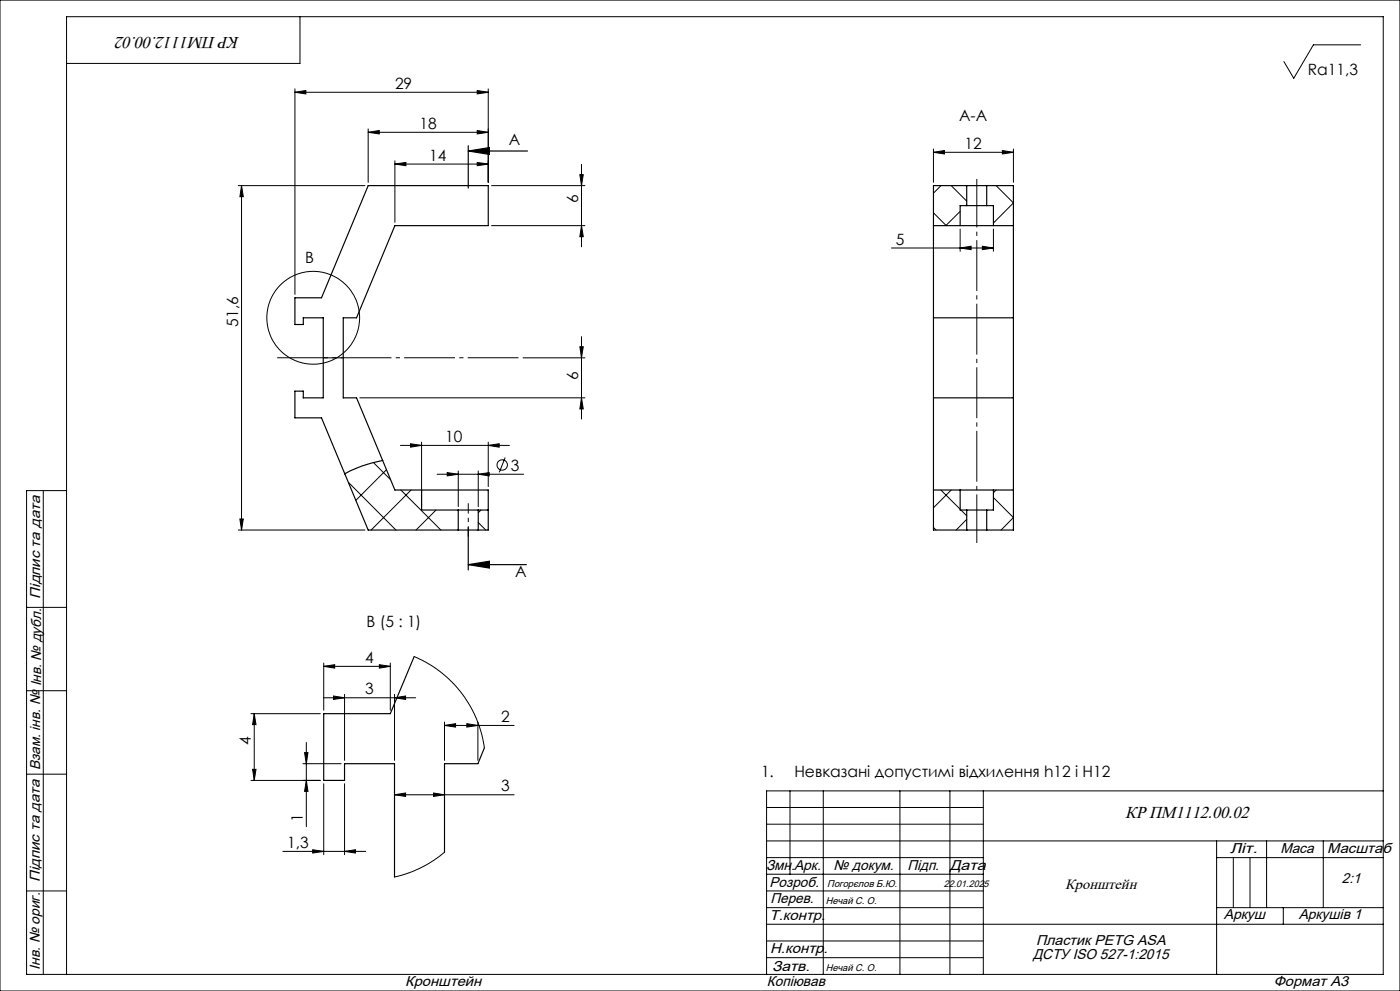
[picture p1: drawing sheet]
<svg xmlns="http://www.w3.org/2000/svg" width="420mm" height="297mm" viewBox="0 0 420 297" stroke-linecap="round" stroke-linejoin="round" font-family="sans-serif">
<g fill="none" stroke="#000" stroke-width=".3">
<path d="M0 0h420v297h-420zM90 5v14h-70M408.2 13.4h-14.2l-5.9 10.1-2.9-5.1M88.5 27.7l3.3-.6v1zM88.5 26.6v61.6M88.5 27.7h58M110.5 39.6l3.3-.5v1zM110.5 38.6v16M110.5 39.6h36M143.2 39.1l3.3 .5-3.3 .5zM143.2 27.1l3.3 .6-3.3 .4zM146.5 26.6v28"/>
<path d="M71.5 55.6h38M72.5 55.6v103.3M72.5 55.6l.5 3.3h-1zM118.5 49.2l3.3-.5v1zM118.5 48.2v18.4M118.5 49.2h28M143.2 48.7l3.3 .5-3.3 .5zM147.5 55.6h28M174 52.3h1l-.6 3.3zM174.4 49.3v24.7M280 45.6l3.3-.5v1zM280 44.7v9.9"/>
<path d="M280 45.6h24M282.3 55.6l-2.3 2.3M285.4 55.6l4.6 4.7M298.8 55.6l5.2 5.2-6 6M300.7 45.1l3.3 .5-3.3 .5zM304 44.7v9.9M147.5 67.6h28M174.4 67.6l.6 3.3h-1zM267.4 74.3h30.6M280 63.8l3.9 3.8M288 63.4l-4.3 4.2M288 74.3l3.3-.5v1z"/>
<path d="M288 68.6v6.7M290 61.3l-.3 .3M294.7 73.8l3.3 .5-3.3 .5zM298 68.6v6.7M97 107.2h6M108 119.2h67.5M156.9 107.2h18.6M174 103.9h1l-.6 3.3zM174.4 119.2l.6 3.4h-1zM174.4 100.9v24.7M112 138.6l5.2 5.2M120.1 133.5h32.7"/>
<path d="M123.2 133l3.3 .5-3.3 .5zM126.5 132.5v19.3M146.5 133.5l3.3-.5v1zM146.5 132.5v13.3M151.6 137.1l-1.8 4.5M13 147v145M20 147h-12v145h407v-287h-395v287M71.5 158.9h38M72 155.5h1l-.5 3.4zM104.5 144.6l14.3 14.3M115.9 140.8l-9.1 9.2M120.3 146.9l12 12"/>
<path d="M123.3 146.9l-12 12M130.8 152.9l-6 6M131.1 142.1h26M134.2 141.6l3.3 .5-3.3 .5zM137.5 141.1v10.7M143.5 156.6l2.2 2.3M143.5 142.1l3.3-.5v1zM143.5 141.1v10.7M144.3 152.9l-.8 .8M280 158.1l.8 .8M282.3 146.9l5.7 5.7M285.4 146.9l-5.4 5.3"/>
<path d="M288.3 152.9l1.7 1.7M290 155.6l-3.2 3.3M298 149.1l6 6-3.7 3.8M298.8 146.9l-.8 .8M8 182h12M97.1 199.7l3.3-.5v1zM97.1 198.7v14.2M97.1 199.7h20M113.8 199.2l3.3 .5-3.3 .5zM117.1 198.7v14.2M124.2 196.8l3.6 1.7 4.2 2.8 2.8 2.4 3.2 3.4 2.9 4.2 2.2 4.5 1.5 4.5 .7 3.9M8 207h12"/>
<path d="M75.3 213.9h20.8M76.3 213.9v20M76.3 213.9l.5 3.3h-1zM97 209.1h27.7M100 208.6l3.4 .5-3.4 .5zM103.4 208.1v19.8M118.4 209.1l3.3-.5v1zM118.4 208.1v19.8M133.3 217.4l3.4-.5v1zM133.3 216.4v11.5M133.3 217.4h20.9M140.1 216.9l3.3 .5-3.3 .5z"/>
<path d="M143.4 216.4v11.5M8 232h12M75.3 233.9h20.8M75.8 230.6h1l-.5 3.3zM90.9 228.9h11.4M91.4 225.6h1l-.5 3.3zM91.9 222.5v25.3M91.9 233.9l.5 3.3h-1zM97.1 234.9v21.2M103.4 234.9v21.2M118.4 238.2l3.3-.5v1zM118.4 238.2h35.8"/>
<path d="M130.1 237.7l3.3 .5-3.3 .5zM237 237v25M247 237v55M270 237v55M285 237v55M295 237v55M415 237h-185v55M84.8 255.2h24.9M93.8 254.7l3.3 .5-3.3 .5zM103.4 255.2l3.2-.5v1zM133.3 255.4l-3.3 2.5-4.2 2.4-3.9 1.6-3.5 1M230 257h65"/>
<path d="M230 242h65M230 247h65M365 257h50M365 252v40M370 257v15M375 257v15M380 252v20M397 252v20M415 252h-185M8 267h12M230 262h65M230 267h65"/>
<path d="M230 272h65M365 272h50M385 272v5M415 277h-185M230 282h65M230 287h65"/>
<circle cx="94" cy="95.2" r="13.9"/>
<circle cx="150.7" cy="139.4" r="1.56"/>
</g>
<g fill="none" stroke="#000" stroke-width=".35">
<path d="M140.5 45.3h17.8M140.5 43.7v12.7M140.5 45.3l6.3-1.1v2.1zM290 55.6h6M290 55.6h-10v103.3h10M290 55.6v6M296 55.6h8v103.3h-8M296 55.6v6M280 67.6h24M290 61.6h6M290 61.6h-2v6M296 61.6h2v6"/>
<path d="M280 95.2h24M280 119.2h24M114.8 138a37.3 37.3 0 0 0-11.4 4M126.5 146.9v6h11M137.5 152.9h6M137.5 158.9h6M137.5 158.9h-27l-14.1-33.7h-7.9v-8h2.5v2h6v-24h-6v2.1h-2.5v-8.1h7.9l14.1-33.6h36v12h-28l-11.5 27.6h-4v24h4l11.5 27.7h28v12h-3M137.5 152.9v6M140.5 158.1v12.7M143.5 152.9h3M143.5 152.9v6M280 146.9h24"/>
<path d="M288 146.9v6h2M290 152.9h6M290 158.9h6M290 152.9v6M296 152.9v6M298 146.9v6h-2M140.5 169.2h17.4M140.5 169.2l6.3-1v2zM124.2 196.8l-7.1 17.1h-20v20h6.3v-5h15v34M145.3 224.2l-1.9 4.7h-10.1v26.5"/>
</g>
<path d="M155.9 107.2h-73.1" fill="none" stroke="#000" stroke-width=".3" stroke-dasharray="15.2 1.3 1.3 1.3" stroke-dashoffset="-.4" stroke-linecap="butt"/>
<path d="M140.5 150.8v10" fill="none" stroke="#000" stroke-width=".3" stroke-dasharray="15.2 1.3 1.3 1.3" stroke-dashoffset="12.1" stroke-linecap="butt"/>
<path d="M293 53.6v109.1" fill="none" stroke="#000" stroke-width=".3" stroke-dasharray="15.2 1.3 1.3 1.3" stroke-dashoffset=".7" stroke-linecap="butt"/>
<g fill="#000">
<path d="M143.2 39.1l3.3 .5-3.3 .5zM110.5 39.6l3.3-.5v1zM146.5 133.5l3.3-.5v1zM123.2 133l3.3 .5-3.3 .5z"/>
<path d="M72.5 55.6l.5 3.3h-1zM72 155.5h1l-.5 3.4zM76.3 213.9l.5 3.3h-1zM75.8 230.6h1l-.5 3.3z"/>
<path d="M118.5 49.2l3.3-.5v1zM143.2 48.7l3.3 .5-3.3 .5z"/>
<path d="M140.5 45.3l6.3-1.1v2.1zM140.5 169.2l6.3-1v2z"/>
<path d="M174.4 67.6l.6 3.3h-1zM174 52.3h1l-.6 3.3zM174.4 119.2l.6 3.4h-1zM174 103.9h1l-.6 3.3z"/>
<path d="M288 74.3l3.3-.5v1zM294.7 73.8l3.3 .5-3.3 .5z"/>
<path d="M134.2 141.6l3.3 .5-3.3 .5zM143.5 142.1l3.3-.5v1zM88.5 27.7l3.3-.6v1zM143.2 27.1l3.3 .6-3.3 .4zM280 45.6l3.3-.5v1zM300.7 45.1l3.3 .5-3.3 .5zM100 208.6l3.4 .5-3.4 .5zM118.4 209.1l3.3-.5v1zM93.8 254.7l3.3 .5-3.3 .5zM103.4 255.2l3.2-.5v1zM118.4 238.2l3.3-.5v1zM130.1 237.7l3.3 .5-3.3 .5z"/>
<path d="M113.8 199.2l3.3 .5-3.3 .5zM97.1 199.7l3.3-.5v1z"/>
<path d="M133.3 217.4l3.4-.5v1zM140.1 216.9l3.3 .5-3.3 .5z"/>
<path d="M91.9 233.9l.5 3.3h-1zM91.4 225.6h1l-.5 3.3z"/>
</g>
<g font-size="5.1">
<text x="71.8" y="11.2" transform="rotate(-180 71.8 11.2)">КР ПМ1112.00.02</text>
<text x="337.6" y="245.1">КР ПМ1112.00.02</text>
</g>
<g font-size="4.7">
<text x="392.3" y="22.4">Ra11,3</text>
<text x="118.5" y="26.6">29</text>
<text x="125.8" y="38.6">18</text>
<text x="287.7" y="36.3">A-A</text>
<text x="152.7" y="43.5">A</text>
<text x="289.4" y="44.6">12</text>
<text x="128.8" y="48.1">14</text>
<text x="173.5" y="60.8" transform="rotate(-90 173.5 60.8)">6</text>
<text x="268.8" y="73.3">5</text>
<text x="91.5" y="78.9">B</text>
<text x="71.5" y="97.9" transform="rotate(-90 71.5 97.9)">51,6</text>
<text x="173.5" y="113.9" transform="rotate(-90 173.5 113.9)">6</text>
<text x="133.5" y="132.5">10</text>
<text x="153.2" y="141">3</text>
<text x="154.5" y="173">A</text>
<text x="110" y="187.8">B (5 : 1)</text>
<text x="109.6" y="198.7">4</text>
<text x="109.6" y="208.1">3</text>
<text x="150.4" y="216.4">2</text>
<text x="75.3" y="223.4" transform="rotate(-90 75.3 223.4)">4</text>
<text x="228.3" y="232.7">1.</text>
<text x="238.3" y="232.7">Невказані допустимі відхилення h12 і H12</text>
<text x="150.4" y="237.2">3</text>
<text x="90.9" y="246.4" transform="rotate(-90 90.9 246.4)">1</text>
<text x="86.2" y="254.1">1,3</text>
</g>
<text font-size="4.4" x="319.6" y="266.3">Кронштейн</text>
<g font-size="4.3">
<text x="12.1" y="179.4" transform="rotate(-90 12.1 179.4)">Підпис та дата</text>
<text x="12.3" y="205.7" transform="rotate(-90 12.3 205.7)">Інв. № дубл.</text>
<text x="12.1" y="230.9" transform="rotate(-90 12.1 230.9)">Взам. інв. №</text>
<text x="369" y="255.6">Літ.</text>
<text x="384.1" y="255.6">Маса</text>
<text x="398.2" y="255.6">Масштаб</text>
<text x="229.8" y="260.9">Змн.Арк.</text>
<text x="250.1" y="260.9">№ докум.</text>
<text x="272.2" y="260.9">Підп.</text>
<text x="284.9" y="260.9">Дата</text>
<text x="11.9" y="264.4" transform="rotate(-90 11.9 264.4)">Підпис та дата</text>
<text x="230.9" y="265.8">Розроб.</text>
<text x="402.6" y="264.7">2:1</text>
<text x="230.9" y="275.7">Т.контр.</text>
<text x="231.1" y="270.5">Перев.</text>
<text x="367.1" y="275.4">Аркуш</text>
<text x="389.6" y="275.3">Аркушів 1</text>
<text x="231.1" y="285.7">Н.контр.</text>
<text x="309.9" y="287.3">ДСТУ ISO 527-1:2015</text>
<text x="310.8" y="283.3">Пластик PETG ASA</text>
<text x="12" y="290.7" transform="rotate(-90 12 290.7)">Інв. № ориг.</text>
<text x="231.6" y="290.9">Затв.</text>
<text x="121.6" y="295.4">Кронштейн</text>
<text x="230.1" y="295.4">Копіював</text>
<text x="382.1" y="295.6">Формат А3</text>
</g>
<g font-size="2.9">
<text x="248.2" y="265.7">Погорєлов Б.Ю.</text>
<text x="247.7" y="270.9">Нечай С. О.</text>
<text x="247.7" y="290.9">Нечай С. О.</text>
</g>
<text font-size="2.8" x="283.2" y="265.7">22.01.2025</text>
</svg>
